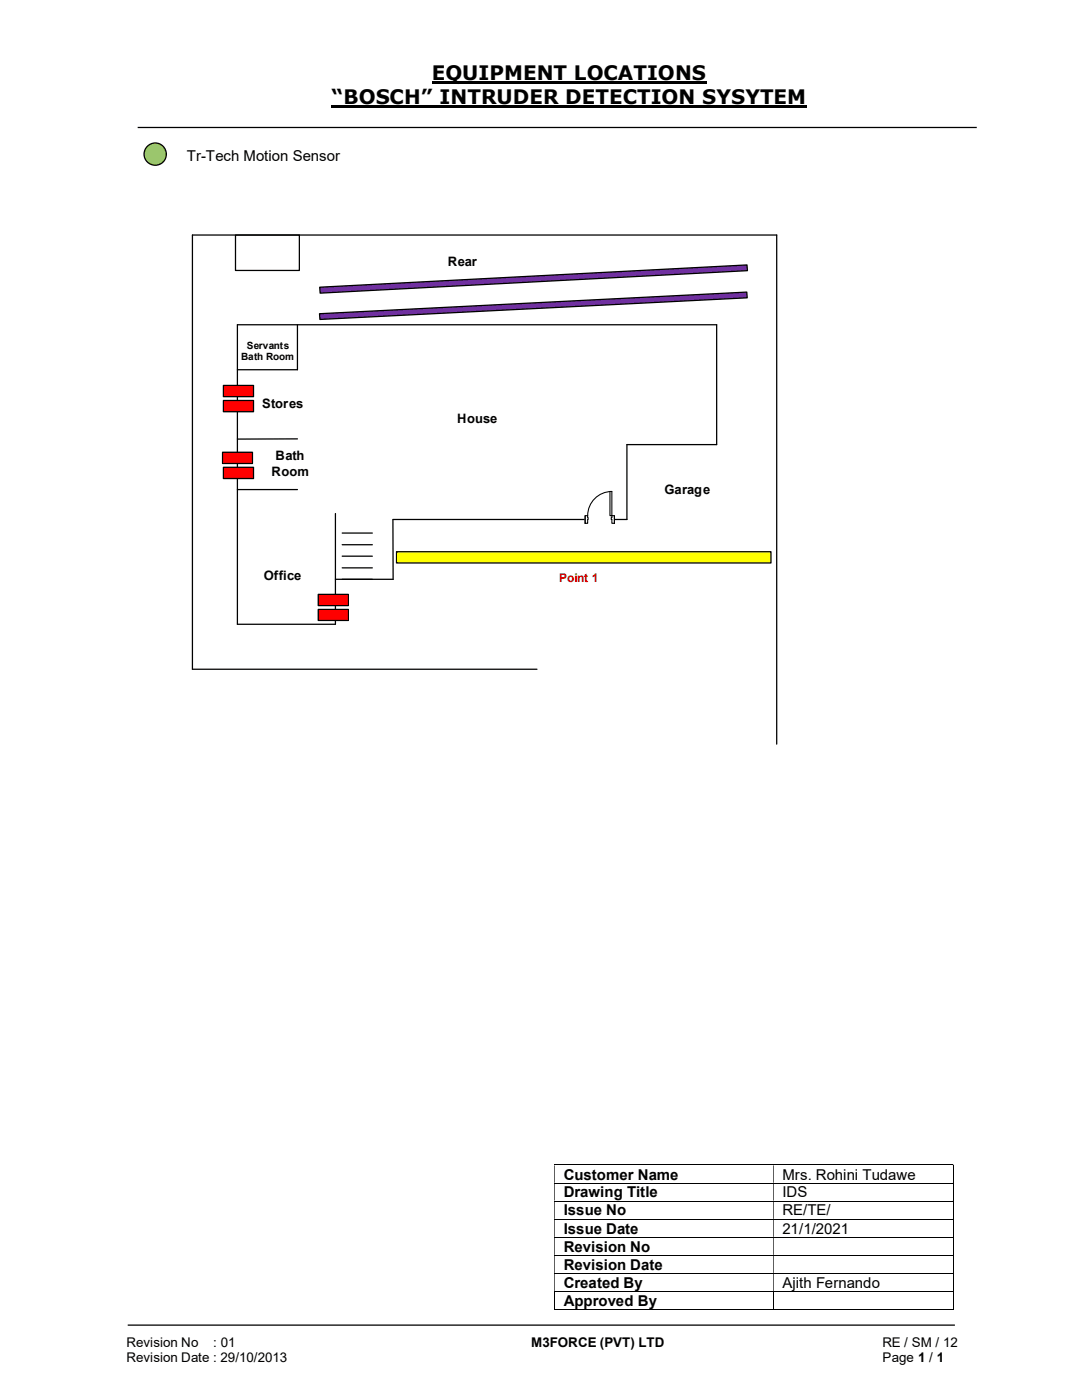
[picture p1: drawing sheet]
<svg xmlns="http://www.w3.org/2000/svg" width="216mm" height="279mm" viewBox="0 0 216 279" stroke-linecap="round" stroke-linejoin="round" font-family="sans-serif">
<path d="M86.1 16.5h54.9M66.2 21.3h94.8" fill="none" stroke="#000" stroke-width=".42"/>
<path d="M27.5 25.4h167.4M25.5 264.5h165" fill="none" stroke="#000" stroke-width=".25"/>
<g fill="none" stroke="#000" stroke-width=".2">
<path d="M110.6 232.5h79.5M110.6 236.1h79.5M110.6 239.7h79.5M190.2 232.6v3.5M190.2 236.2v3.4M190.2 239.8v3.4M110.6 243.3h79.5M110.6 246.9h79.5M110.6 250.5h79.5M110.6 254.1h79.5M110.6 257.7h79.5M110.7 257.8v3.6"/>
<path d="M154.3 257.8v3.6M190.2 243.4v3.4M190.2 247v3.4M190.2 250.6v3.4M190.2 254.2v3.4M190.2 257.8v3.6M110.6 261.3h43.7M154.4 261.3h35.7"/>
</g>
<g fill="#000">
<path d="M190.1 232.4h.2v.2h-.2zM110.6 232.6h.1v3.5h-.1zM154.3 232.6h.1v3.5h-.1z" fill-rule="evenodd"/>
<path d="M190.1 236.1h.2v.1h-.2zM110.6 236.2h.1v3.4h-.1zM154.3 236.2h.1v3.4h-.1z" fill-rule="evenodd"/>
<path d="M190.1 239.6h.2v.2h-.2zM110.6 239.8h.1v3.4h-.1zM154.3 239.8h.1v3.4h-.1z" fill-rule="evenodd"/>
<path d="M190.1 243.2h.2v.2h-.2zM110.6 243.4h.1v3.4h-.1zM154.3 243.4h.1v3.4h-.1z" fill-rule="evenodd"/>
<path d="M190.1 246.8h.2v.2h-.2zM110.6 247h.1v3.4h-.1zM154.3 247h.1v3.4h-.1z" fill-rule="evenodd"/>
<path d="M190.1 250.4h.2v.2h-.2zM110.6 250.6h.1v3.4h-.1zM154.3 250.6h.1v3.4h-.1z" fill-rule="evenodd"/>
<path d="M190.1 254h.2v.2h-.2zM110.6 254.2h.1v3.4h-.1zM154.3 254.2h.1v3.4h-.1z" fill-rule="evenodd"/>
</g>
<path d="M190.1 257.6h.2v.2h-.2zM190.1 261.3h.2v.1h-.2z" fill="#000"/>
<circle cx="31" cy="30.8" r="2.22" fill="#92d050"/>
<circle cx="31" cy="30.8" r="2.22" fill="none" stroke="#000" stroke-width=".25"/>
<path d="M47 46.9h12.7v7.1h-12.7z" fill="#fff"/>
<path d="M47 46.9h12.7v7.1h-12.7z" fill="none" stroke="#000" stroke-width=".25"/>
<path d="M79.1 110.1h74.7v2.3h-74.7z" fill-rule="evenodd" fill="#ff0"/>
<path d="M79.1 110.1h74.7v2.3h-74.7z" fill="none" stroke="#000" stroke-width=".25"/>
<path d="M63.8 57.3l85.3-4.4v1.1l-85.2 4.5z" fill-rule="evenodd" fill="#7030a0"/>
<path d="M63.8 57.3l85.3-4.4v1.1l-85.2 4.5zM59.4 64.8v9h-12M47.4 97.7h12M59.4 87.6h-12M66.9 102.5v22.1h-19.5v-59.8h95.6v23.9h-17.9v15h-46.7M78.4 103.7v11.9h-11.5M107.1 133.6h-68.7v-86.7h116.6v101.6" fill="none" stroke="#000" stroke-width=".25"/>
<path d="M63.5 118.6h6v2.3h-6z" fill-rule="evenodd" fill="#f00"/>
<path d="M63.5 118.6h6v2.3h-6z" fill="none" stroke="#000" stroke-width=".25"/>
<path d="M63.5 121.6h6v2.2h-6z" fill-rule="evenodd" fill="#f00"/>
<path d="M63.5 121.6h6v2.2h-6z" fill="none" stroke="#000" stroke-width=".25"/>
<path d="M44.6 76.9h6v2.3h-6z" fill-rule="evenodd" fill="#f00"/>
<path d="M44.6 76.9h6v2.3h-6z" fill="none" stroke="#000" stroke-width=".25"/>
<path d="M44.6 79.9h6v2.3h-6z" fill-rule="evenodd" fill="#f00"/>
<path d="M44.6 79.9h6v2.3h-6z" fill="none" stroke="#000" stroke-width=".25"/>
<path d="M44.4 90.3h6v2.2h-6z" fill-rule="evenodd" fill="#f00"/>
<path d="M44.4 90.3h6v2.2h-6z" fill="none" stroke="#000" stroke-width=".25"/>
<path d="M44.6 93.3h6v2.2h-6z" fill-rule="evenodd" fill="#f00"/>
<path d="M44.6 93.3h6v2.2h-6z" fill="none" stroke="#000" stroke-width=".25"/>
<path d="M63.8 62.6l85.2-4.3 .1 1.1-85.3 4.4z" fill-rule="evenodd" fill="#7030a0"/>
<path d="M63.8 62.6l85.2-4.3 .1 1.1-85.3 4.4z" fill="none" stroke="#000" stroke-width=".25"/>
<path d="M116.8 102.9h5.8v1.6h-5.8z" fill="#fff"/>
<path d="M116.8 102.9h5.8v1.6h-5.8z" fill="none" stroke="#fff" stroke-width=".21"/>
<path d="M122.1 102.9v1.5h.5v-1.5zM116.8 102.9h.5v1.5h-.5z" fill-rule="evenodd" fill="#fff"/>
<path d="M117.3 103.3v-.4h-.5v1.5h.5v-.7M122.1 103.3v-.4h.5v1.5h-.5v-.7" fill="none" stroke="#000" stroke-width=".21"/>
<path d="M122 103.3v.4h.1v-.4zM117.3 103.3v.4z" fill-rule="evenodd" fill="#fff"/>
<path d="M122.1 98.1a4.8 4.8 0 0 0-4.8 4.8M116.8 102.9v1.5M117.3 103.3v.4M122.1 103.3h-.1v.4h.1M122.6 102.9v1.5" fill="none" stroke="#000" stroke-width=".21"/>
<path d="M121.7 98.1h.4v4.8h-.4z" fill-rule="evenodd" fill="#fff"/>
<path d="M121.7 98.1h.4v4.8h-.4z" fill="none" stroke="#000" stroke-width=".21"/>
<path d="M68.3 113.3h6M68.3 115.6h6M68.3 108.7h6M68.3 111h6M68.3 106.4h6" fill="none" stroke="#000" stroke-width=".25"/>
<g font-size="4">
<text x="86.1" y="16">EQUIPMENT LOCATIONS</text>
<text x="66.2" y="20.8">“BOSCH” INTRUDER DETECTION SYSYTEM</text>
</g>
<g font-size="3">
<text x="37.3" y="32.1">Tr-Tech Motion Sensor</text>
<text x="112.5" y="235.4">Customer Name</text>
<text x="112.5" y="239">Drawing Title</text>
<text x="156.1" y="235.4">Mrs. Rohini Tudawe</text>
<text x="156.1" y="239">IDS</text>
<text x="112.5" y="242.6">Issue No</text>
<text x="156.1" y="242.6">RE/TE/</text>
<text x="112.5" y="246.2">Issue Date</text>
<text x="112.5" y="249.8">Revision No</text>
<text x="156.1" y="246.2">21/1/2021</text>
<text x="112.5" y="253.4">Revision Date</text>
<text x="112.5" y="257">Created By</text>
<text x="156.1" y="257">Ajith Fernando</text>
<text x="112.5" y="260.6">Approved By</text>
</g>
<g font-size="2.7">
<text x="25.2" y="268.8">Revision No</text>
<text x="42.6" y="268.8">: 01</text>
<text x="106" y="268.8">M3FORCE (PVT) LTD</text>
<text x="176.1" y="268.8">RE / SM / 12</text>
<text x="25.2" y="271.8">Revision Date : 29/10/2013</text>
<text x="176.1" y="271.8">Page 1 / 1</text>
</g>
<g font-size="2.6">
<text x="89.4" y="53">Rear</text>
<text x="52.3" y="81.4">Stores</text>
<text x="91.2" y="84.4">House</text>
<text x="54.2" y="95">Room</text>
<text x="55" y="91.8">Bath</text>
<text x="132.6" y="98.6">Garage</text>
<text x="52.7" y="115.8">Office</text>
</g>
<text font-size="2.4" fill="#c00000" x="111.6" y="116.1">Point 1</text>
<g font-size="2">
<text x="48.1" y="71.9">Bath Room</text>
<text x="49.2" y="69.6">Servants</text>
</g>
</svg>
